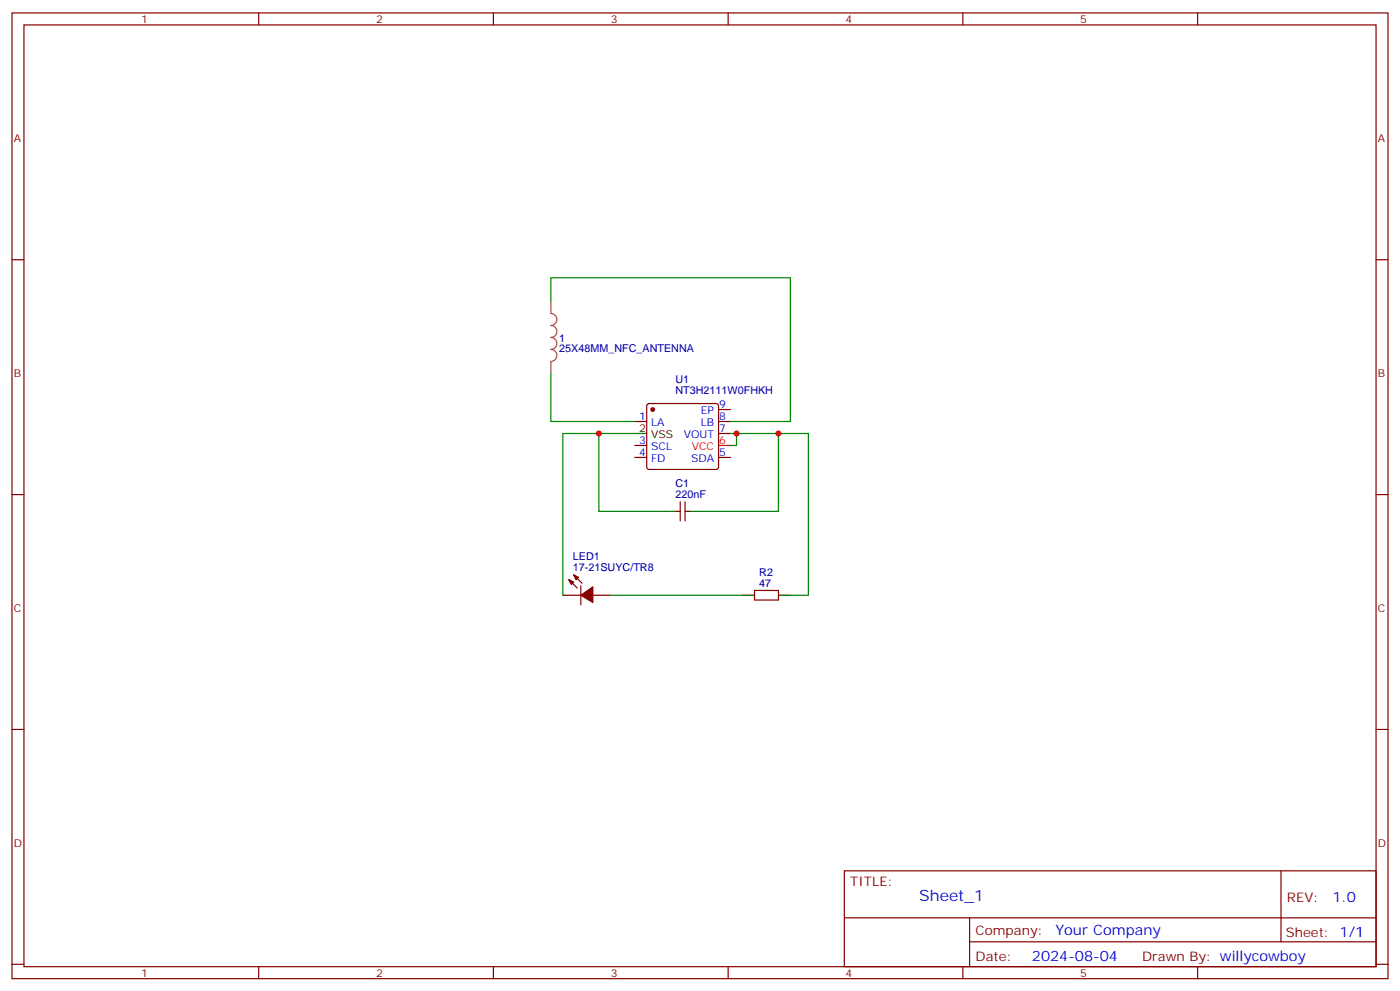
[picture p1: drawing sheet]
<svg xmlns="http://www.w3.org/2000/svg" width="412mm" height="292mm" viewBox="0 0 412 292" stroke-linecap="round" stroke-linejoin="round" font-family="sans-serif">
<g fill="none" stroke="#870000" stroke-width=".35">
<path d="M3.5 3.8h405.4v284.3h-405.4zM7.1 7.3h398.2v277.3h-398.2zM76.2 3.8v3.5M145.3 3.8v3.5M214.5 3.8v3.5M283.6 3.8v3.5M352.8 3.8v3.5M3.5 76.5h3.6M405.3 76.5h3.6M190.7 119l.5-.2h19.8l.5 .2 .2 .5v18l-.3 .5-.4 .2h-19.8l-.5-.2-.2-.5v-18zM187 124.1h3.5M187 134.7h3.5"/>
<path d="M187 131.2h3.5M211.7 120.6h3.5M211.7 124.1h3.5M211.7 127.6h3.5M211.7 134.7h3.5M3.5 145.6h3.6M199.3 150.6h1.1M200.4 147.7v5.7M201.8 147.7v5.7M201.8 150.6h1M405.3 145.6h3.6M165.8 175.3h5.3"/>
<path d="M167.6 170.7l2.4 2.4M169 169.3l2.4 2.4M171.1 172.4v5.7M174.6 175.3h5.3M222.2 173.8h7.1v2.9h-7.1zM3.5 214.8h3.6M405.3 214.8h3.6M248.7 256.4h156.6v28.2h-156.6zM377.3 256.4v20.9M248.7 270.2h156.5M285.6 277.3h119.6M285.6 270.2v14.2"/>
<path d="M3.5 283.9h3.6M76.2 284.6v3.5M145.3 284.6v3.5M214.5 284.6v3.5M283.6 284.6v3.5M352.8 284.6v3.5M405.3 283.9h3.6"/>
</g>
<path d="M211.7 131.2h3.5" fill="none" stroke="#f00" stroke-width=".35"/>
<path d="M187 127.6h3.5M195.8 150.6h3.5M202.8 150.6h3.6M218.7 175.3h3.5M229.3 175.3h3.5" fill="none" stroke="#000" stroke-width=".35"/>
<g fill="#870000" stroke="#870000" stroke-width=".35">
<path d="M167.6 170.7l1.4 .7-.7 .7z"/>
<path d="M169 169.3l1.4 .7-.7 .7z"/>
<path d="M171.1 175.3l3.5-2.5v4.6z"/>
<circle cx="192.3" cy="120.6" r=".53"/>
</g>
<path d="M162.3 88.8v3.5a1.76 1.76 0 0 1 1.7 1.8 1.76 1.76 0 0 1-1.7 1.7 1.76 1.76 0 0 1 1.7 1.8 1.76 1.76 0 0 1-1.7 1.8 1.76 1.76 0 0 1 1.7 1.7 1.76 1.76 0 0 1-1.7 1.8 1.76 1.76 0 0 1 1.7 1.7 1.76 1.76 0 0 1-1.7 1.8M162.3 106.5v3.5" fill="none" stroke="#a64a4a" stroke-width=".35"/>
<path d="M162.3 88.8v-7h70.5v42.3h-17.6M162.3 110v14.1h24.7M176.4 127.6h-10.6v47.7M187 127.6h-10.6v23h19.4M215.2 127.6h14.1v23h-22.9M217 127.6v3.6h-1.8M229.3 127.6h8.8v47.7h-5.3M179.9 175.3h38.8" fill="none" stroke="#008700" stroke-width=".35"/>
<g fill="#c00">
<circle cx="217" cy="127.6" r=".88"/>
<circle cx="229.3" cy="127.6" r=".88"/>
<circle cx="176.4" cy="127.6" r=".88"/>
</g>
<text font-size="4.6" fill="#00f" x="270.8" y="265.4">Sheet_1</text>
<g font-size="4.2" fill="#00f">
<text x="392.5" y="265.7">1.0</text>
<text x="310.9" y="275.2">Your Company</text>
<text x="304" y="283">2024-08-04</text>
</g>
<g font-size="3.9" fill="#800">
<text x="250.5" y="261">TITLE:</text>
<text x="379.1" y="265.7">REV:</text>
<text x="287.4" y="275.2">Company:</text>
<text x="378.7" y="275.8">Sheet: 1/1</text>
<text x="287.4" y="282.9">Date:</text>
<text x="336.4" y="282.9">Drawn By: willycowboy</text>
</g>
<g font-size="3.2" fill="#800">
<text x="41.6" y="6.8">1</text>
<text x="110.8" y="6.8">2</text>
<text x="179.9" y="6.8">3</text>
<text x="249.1" y="6.8">4</text>
<text x="318.2" y="6.8">5</text>
<text x="4.1" y="41.9">A</text>
<text x="405.9" y="41.9">A</text>
<text x="4.1" y="111.1">B</text>
<text x="405.9" y="111.1">B</text>
<text x="4.1" y="180.2">C</text>
<text x="405.9" y="180.2">C</text>
<text x="4.1" y="249.3">D</text>
<text x="405.9" y="249.3">D</text>
<text x="41.6" y="287.6">1</text>
<text x="110.8" y="287.6">2</text>
<text x="179.9" y="287.6">3</text>
<text x="249.1" y="287.6">4</text>
<text x="318.2" y="287.6">5</text>
</g>
<g font-size="3.2" fill="#000080">
<text x="164.7" y="100.6">1</text>
<text x="164.7" y="103.7">25X48MM_NFC_ANTENNA</text>
<text x="199" y="112.8">U1</text>
<text x="199" y="116">NT3H2111W0FHKH</text>
<text x="199" y="143.5">C1</text>
<text x="199" y="146.7">220nF</text>
<text x="168.7" y="165">LED1</text>
<text x="168.7" y="168.2">17-21SUYC/TR8</text>
<text x="223.7" y="172.8">47</text>
<text x="223.7" y="169.6">R2</text>
</g>
<g font-size="3.2" fill="#00f">
<text x="188.3" y="123.8">1</text>
<text x="191.8" y="125.5">LA</text>
<text x="206.4" y="125.5">LB</text>
<text x="206.4" y="122">EP</text>
<text x="211.8" y="120.2">9</text>
<text x="211.8" y="123.8">8</text>
<text x="188.3" y="130.8">3</text>
<text x="201.4" y="129">VOUT</text>
<text x="211.8" y="127.3">7</text>
<text x="188.3" y="134.3">4</text>
<text x="191.8" y="136.1">FD</text>
<text x="191.8" y="132.6">SCL</text>
<text x="203.6" y="136.1">SDA</text>
<text x="211.8" y="134.3">5</text>
</g>
<g font-size="3.2">
<text x="188.3" y="127.3">2</text>
<text x="191.8" y="129">VSS</text>
</g>
<g font-size="3.2" fill="#f00">
<text x="211.8" y="130.8">6</text>
<text x="203.8" y="132.6">VCC</text>
</g>
</svg>
